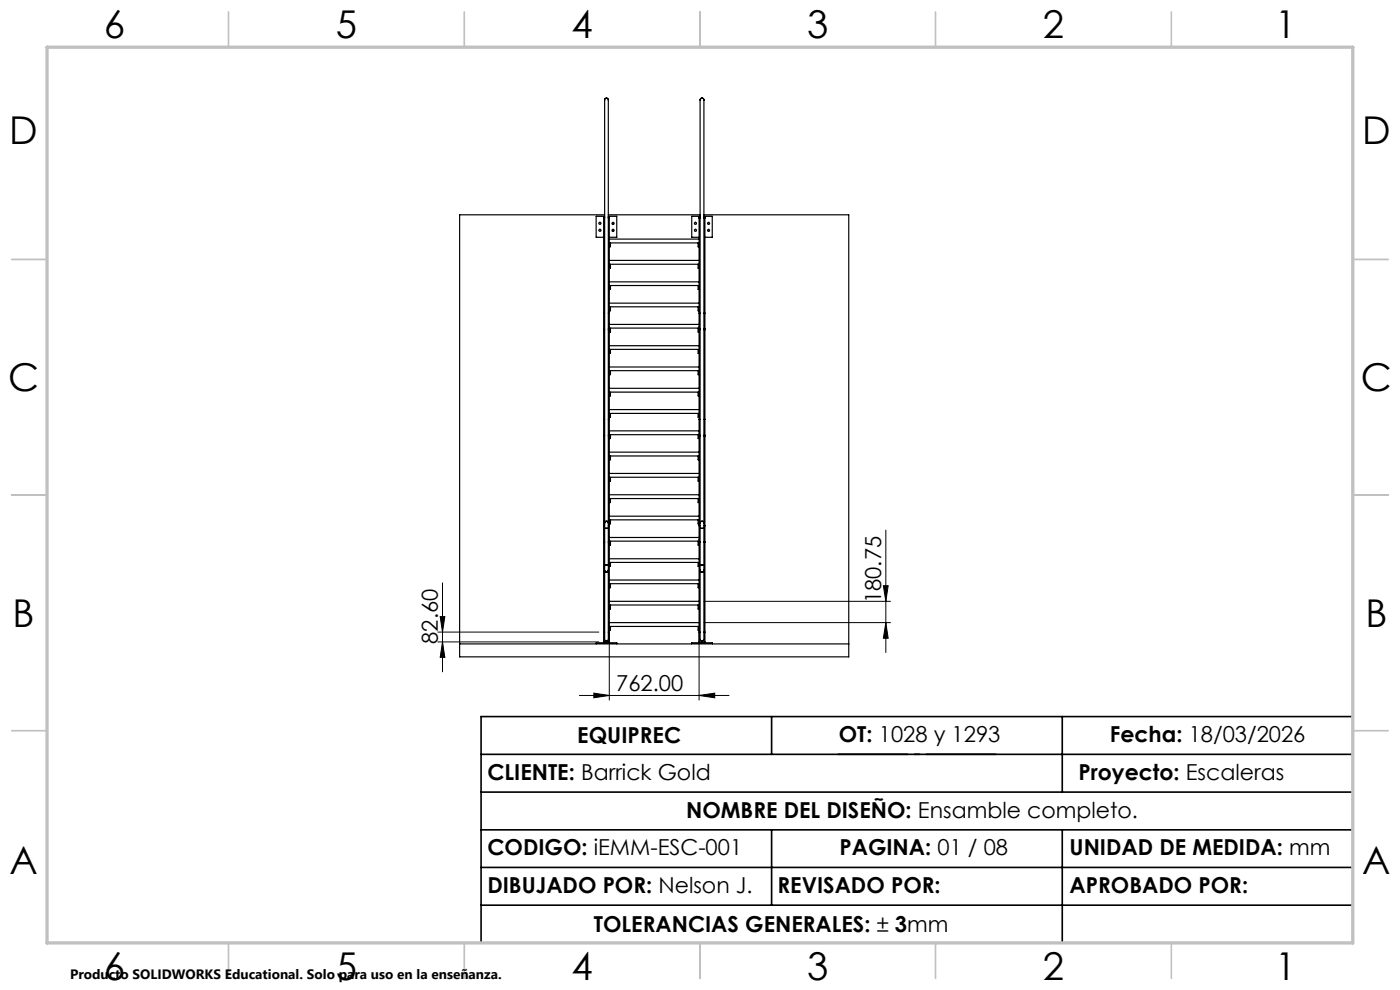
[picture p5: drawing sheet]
<svg xmlns="http://www.w3.org/2000/svg" width="297mm" height="210mm" viewBox="0 0 297 210" stroke-linecap="round" stroke-linejoin="round" font-family="sans-serif">
<g fill="none" stroke="#000" stroke-width=".25">
<path d="M128.3 21.2a.39 .39 0 0 1 .4-.4 .39 .39 0 0 1 .3 .4M128.3 21.2v89.7M129 21.2v89.7M148.5 21.2a.41 .41 0 0 1 .4-.4 .41 .41 0 0 1 .4 .4M148.5 21.2v89.7M149.3 21.2v89.7M128.1 46.2h.2M128.3 45.6h-30.8v93.7h82.6v-93.7h-30.8M128.3 45.9h-1.8v4.4h1.6M128.3 46h-.2v90.3M129 46h.3v90.3M129 45.6h19.5"/>
<path d="M129 45.9h1.8v4.4h-1.5M129 46.2h.3M129.3 52.3h.2v-.8h18.6v.8h.2M129.3 56.9h.2v-.9h18.6v.9h.2M129.3 50.7h19M129.3 55.2h19M129.3 59.8h19M148.3 46.2h.2M148.5 46h-.2v90.3M148.5 45.9h-1.7v4.4h1.5M149.3 45.9h1.8v4.4h-1.6M149.3 46.2h.2"/>
<path d="M149.3 46h.2v90.3M128.1 69.8h.2M128.1 66.4h.2M128.1 69.9h.2M129 69.8h.3M129 66.4h.3M129 69.9h.3M129.3 61.4h.2v-.8h18.6v.8h.2M129.3 65.9h.2v-.8h18.6v.8h.2M129.3 70.4h.2v-.8h18.6v.8h.2M129.3 75h.2v-.9h18.6v.9h.2M129.3 79.5h.2v-.9h18.6v.9h.2"/>
<path d="M129.3 68.8h19M129.3 73.3h19M129.3 64.3h19M129.3 77.8h19M148.3 69.8h.2M148.3 66.4h.2M148.3 69.9h.2M149.3 69.8h.2M149.3 66.4h.2M149.3 69.9h.2M128.1 92.5h.2M128.1 92.3h.2"/>
<path d="M128.1 89h.2M129 92.5h.3M129 92.3h.3M129 89h.3M129.3 84h.2v-.8h18.6v.8h.2M129.3 88.5h.2v-.8h18.6v.8h.2M129.3 93h.2v-.8h18.6v.8h.2M129.3 97.5h.2v-.8h18.6v.8h.2M129.3 91.4h19M129.3 82.4h19M129.3 95.9h19M129.3 86.9h19"/>
<path d="M148.3 92.5h.2M148.3 92.3h.2M148.3 89h.2M149.3 92.5h.2M149.3 92.3h.2M149.3 89h.2M128.1 114.9h.2M128.1 111.5h.2M128.1 115.1h.2M128.3 110.9v1.2M128.3 119.8v1.2M128.3 110.9a.39 .39 0 0 1 .4-.3 .39 .39 0 0 1 .3 .3"/>
<path d="M128.3 112.1h.7M128.3 119.8h.7M128.3 112.1v7.7M129 110.9v1.2M129 119.8v1.2M129 112.1v7.7M129 114.9h.3M129 111.5h.3M129 115.1h.3M129.3 102.1h.2v-.9h18.6v.9h.2M129.3 106.6h.2v-.8h18.6v.8h.2M129.3 111.1h.2v-.8h18.6v.8h.2"/>
<path d="M129.3 115.6h.2v-.8h18.6v.8h.2M129.3 114h19M129.3 100.4h19M129.3 109.5h19M129.3 118.5h19M129.3 104.9h19M148.3 114.9h.2M148.3 111.5h.2M148.3 115.1h.2M148.5 110.9v1.2M148.5 119.8v1.2M148.5 110.9a.41 .41 0 0 1 .4-.3 .41 .41 0 0 1 .4 .3"/>
<path d="M148.5 112.1h.8M148.5 119.8h.8M148.5 112.1v7.7M149.3 110.9v1.2M149.3 119.8v1.2M149.3 112.1v7.7M149.3 114.9h.2M149.3 111.5h.2M149.3 115.1h.2M97.5 136.6h82.6M126.5 136.6v-.3h4.3v.3M128.1 136.2h1.2"/>
<path d="M128.1 134.1h.2M128.3 121a.39 .39 0 0 0 .4 .3 .39 .39 0 0 0 .3-.3M128.3 121v14.6a.4 .4 0 0 0 .4 .4 .4 .4 0 0 0 .3-.4v-14.6M129 134.1h.3M129.3 120.1h.2v-.8h18.6v.8h.2M129.3 124.7h.2v-.9h18.6v.9h.2M129.3 129.2h.2v-.9h18.6v.9h.2M129.3 133.7h.2v-.8h18.6v.8h.2M129.3 127.6h19M129.3 132.1h19M129.3 123h19M146.7 136.6v-.3h4.4v.3"/>
<path d="M148.3 136.2h1.2M148.3 134.1h.2M148.5 121v14.6a.42 .42 0 0 0 .4 .4 .42 .42 0 0 0 .4-.4v-14.6M148.5 121a.41 .41 0 0 0 .4 .3 .41 .41 0 0 0 .4-.3M149.3 134.1h.2"/>
<circle cx="127.3" cy="47.4" r=".21"/>
<circle cx="127.3" cy="48.9" r=".21"/>
<circle cx="130" cy="47.4" r=".2"/>
<circle cx="130" cy="48.9" r=".2"/>
<circle cx="147.5" cy="47.4" r=".22"/>
<circle cx="147.5" cy="48.9" r=".22"/>
<circle cx="150.3" cy="47.4" r=".2"/>
<circle cx="150.3" cy="48.9" r=".2"/>
</g>
<g fill="none" stroke="#000" stroke-width=".21">
<path d="M187.9 112.5v25.9M92.9 134.1h34.1M92.9 136.2h34.1M93.4 130.8h1l-.5 3.3zM93.9 136.2l.5 3.2h-1zM93.9 123.6v18.9M129.3 133.1v15.4M148.3 133.1v15.4M149.3 127.6h39.6M149.3 132.1h39.6M187.4 124.2h1l-.5 3.4zM187.9 132.1l.5 3.3h-1z"/>
<path d="M122.9 147.5h31.8M126 147l3.3 .5-3.3 .5zM148.3 147.5l3.3-.5v1z"/>
</g>
<path d="M177.7 160h33.7" fill="none" stroke="#000" stroke-width=".35" stroke-dasharray="15.2 1.3 1.3 1.3" stroke-dashoffset=".3" stroke-linecap="butt"/>
<path d="M163.7 152v8M225.4 152v16M287 152h-184.9v48M102.1 160h184.9M102.1 168h184.9M102.1 176h184.9M163.7 176v16M225.4 176v24M102.1 184h184.9M102.1 192h184.9" fill="none" stroke="#000" stroke-width=".35"/>
<g fill="none" stroke="#c0c0c0" stroke-width=".35">
<path d="M48.5 2.5v7.5M98.5 2.5v7.5M148.5 2.5v7.5M198.5 2.5v7.5M248.5 2.5v7.5M2.5 55h7.5M287 55h7.5M2.5 105h7.5M287 105h7.5M2.5 155h7.5M287 155h7.5M48.5 200v7.5"/>
<path d="M98.5 200v7.5M148.5 200v7.5M198.5 200v7.5M248.5 200v7.5"/>
</g>
<path d="M10 10h277v190h-277z" fill="none" stroke="#c0c0c0" stroke-width=".7"/>
<g fill="#000">
<path d="M187.4 124.2h1l-.5 3.4zM187.9 132.1l.5 3.3h-1zM93.4 130.8h1l-.5 3.3zM93.9 136.2l.5 3.2h-1z"/>
<path d="M126 147l3.3 .5-3.3 .5zM148.3 147.5l3.3-.5v1z"/>
</g>
<g font-size="8.1">
<text x="22" y="8">6</text>
<text x="71.2" y="8">5</text>
<text x="121.2" y="8">4</text>
<text x="171.2" y="8">3</text>
<text x="221.2" y="8">2</text>
<text x="270.5" y="8">1</text>
<text x="2" y="30.5">D</text>
<text x="289" y="30.5">D</text>
<text x="1.7" y="83">C</text>
<text x="288.7" y="83">C</text>
<text x="2.7" y="133">B</text>
<text x="289.7" y="133">B</text>
<text x="2" y="185.5">A</text>
<text x="289" y="185.5">A</text>
<text x="22" y="208">6</text>
<text x="71.2" y="208">5</text>
<text x="121.2" y="208">4</text>
<text x="171.2" y="208">3</text>
<text x="221.2" y="208">2</text>
<text x="270.5" y="208">1</text>
</g>
<g font-size="4.7">
<text x="186.9" y="127.9" transform="rotate(-90 186.9 127.9)">180.75</text>
<text x="92.9" y="136.6" transform="rotate(-90 92.9 136.6)">82.60</text>
<text x="130.7" y="146.5">762.00</text>
<text x="122.5" y="157.5">EQUIPREC</text>
<text x="178" y="157.4">OT: 1028 y 1293</text>
<text x="235.5" y="157.5">Fecha: 18/03/2026</text>
<text x="103.4" y="165.5">CLIENTE: Barrick Gold</text>
<text x="228.8" y="165.5">Proyecto: Escaleras</text>
<text x="145.6" y="173.6">NOMBRE DEL DISEÑO: Ensamble completo.</text>
<text x="103.4" y="181.3">CODIGO: iEMM-ESC-001</text>
<text x="178.1" y="181.3">PAGINA: 01 / 08</text>
<text x="226.9" y="181.3">UNIDAD DE MEDIDA: mm</text>
<text x="103.4" y="189.5">DIBUJADO POR: Nelson J.</text>
<text x="164.9" y="189.5">REVISADO POR:</text>
<text x="226.9" y="189.5">APROBADO POR:</text>
<text x="126" y="197.7">TOLERANCIAS GENERALES: ± 3mm</text>
</g>
<text font-size="2.9" x="14.9" y="207.6">Producto SOLIDWORKS Educational. Solo para uso en la enseñanza.</text>
</svg>
